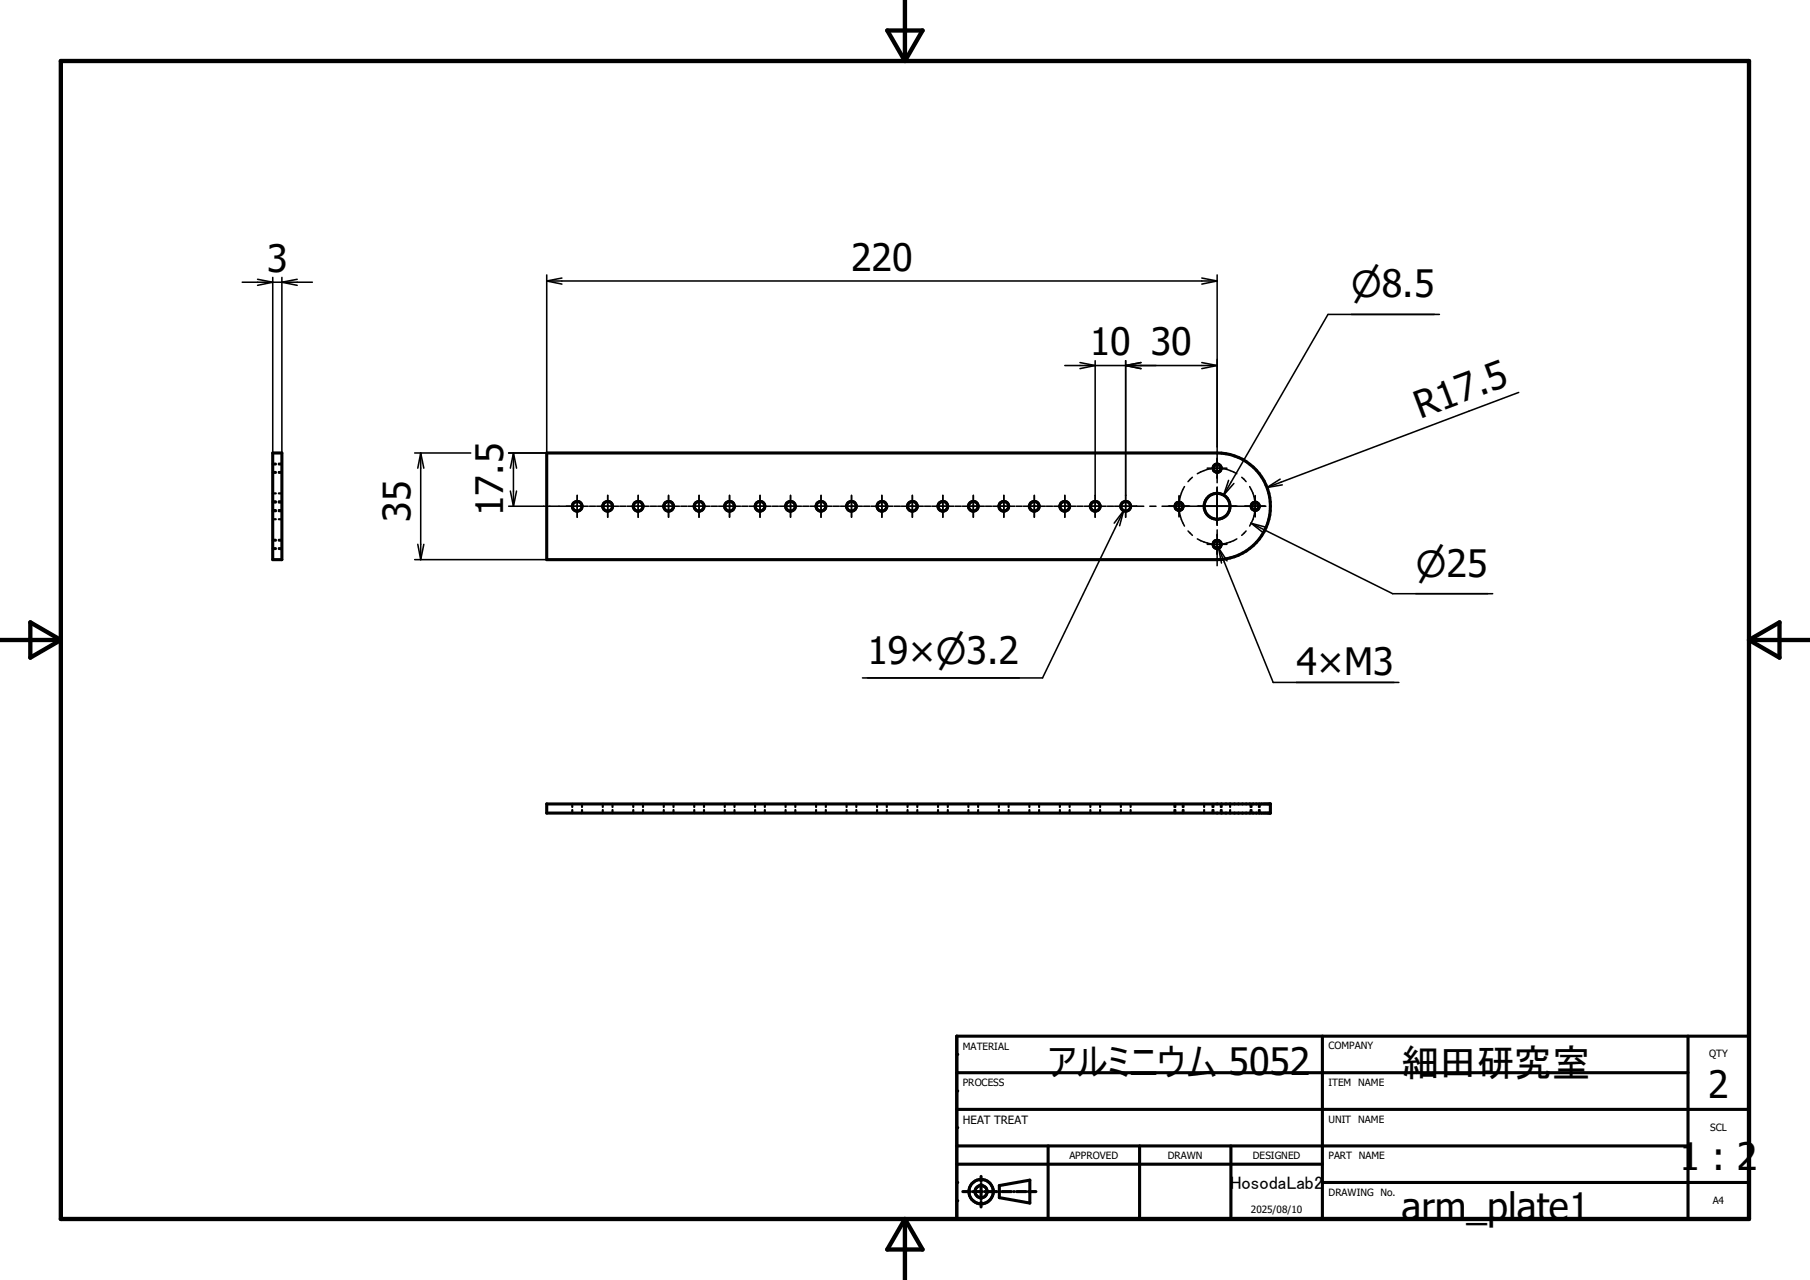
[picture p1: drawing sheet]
<svg xmlns="http://www.w3.org/2000/svg" width="297mm" height="210mm" viewBox="0 0 297 210" stroke-linecap="round" stroke-linejoin="round" font-family="sans-serif">
<g fill="none" stroke="#000" stroke-width=".51">
<path d="M44.8 74.3h1.5v17.5h-1.5zM89.7 74.3h110a8.7 8.7 0 0 1 8.8 8.8 8.7 8.7 0 0 1-8.8 8.7h-110zM89.7 131.9h118.8v1.5h-118.8zM157 176h120M157 170h130v30h-130zM217 170v30M277 170v30M157 191h60M157 188h120M157 182h130M158 195.5h.8M159.2 195.5h.1"/>
<path d="M159.6 195.5h1.6M161 193v.8M161 194.2v.1M161 194.7v1.6M161 196.7v.1M161 197.2v.8M161.5 195.5h.1M162 195.5h1.6M164 195.5h.1M164 194.5l5-.9v3.8l-5-.9zM164.4 195.5h1.6M166.3 195.5h.1"/>
<path d="M166.8 195.5h1.6M168.8 195.5h.1M169.2 195.5h.8M172 188v12M187 188v12M202 188v12M217 194h70"/>
<circle cx="199.7" cy="76.8" r=".61"/>
<circle cx="94.7" cy="83.1" r=".79"/>
<circle cx="99.7" cy="83.1" r=".79"/>
<circle cx="104.7" cy="83.1" r=".8"/>
<circle cx="109.7" cy="83.1" r=".8"/>
<circle cx="114.7" cy="83.1" r=".8"/>
<circle cx="119.7" cy="83.1" r=".8"/>
<circle cx="124.7" cy="83.1" r=".79"/>
<circle cx="129.7" cy="83.1" r=".79"/>
<circle cx="134.7" cy="83.1" r=".79"/>
<circle cx="139.7" cy="83.1" r=".8"/>
<circle cx="144.7" cy="83.1" r=".8"/>
<circle cx="149.7" cy="83.1" r=".8"/>
<circle cx="154.7" cy="83.1" r=".8"/>
<circle cx="159.7" cy="83.1" r=".79"/>
<circle cx="164.7" cy="83.1" r=".79"/>
<circle cx="169.7" cy="83.1" r=".79"/>
<circle cx="174.7" cy="83.1" r=".8"/>
<circle cx="179.7" cy="83.1" r=".8"/>
<circle cx="184.7" cy="83.1" r=".8"/>
<circle cx="193.5" cy="83.1" r=".61"/>
<circle cx="199.7" cy="89.3" r=".62"/>
<circle cx="199.7" cy="83.1" r="2.13"/>
<circle cx="206" cy="83.1" r=".61"/>
<circle cx="161" cy="195.5" r="1"/>
<circle cx="161" cy="195.5" r="2"/>
</g>
<g fill="none" stroke="#000" stroke-width=".36">
<path d="M44.8 76.1h.5M44.8 76.2h.5M44.8 77.4h.5M44.8 77.6h.5M45.7 76.1h.6M45.7 76.2h.6M45.7 77.4h.6M45.7 77.6h.6M44.8 82.3h.5M44.8 88.7h.5M44.8 89.9h.5M44.8 82.5h.5"/>
<path d="M44.8 83.7h.5M44.8 88.6h.5M44.8 90.1h.5M44.8 83.8h.5M44.8 81h.5M44.8 85.2h.5M44.8 83.9h.5M45.7 82.3h.6M45.7 88.7h.6M45.7 89.9h.6M45.7 82.5h.6M45.7 83.7h.6"/>
<path d="M45.7 88.6h.6M45.7 90.1h.6M45.7 83.8h.6M45.7 81h.6M45.7 85.2h.6M45.7 83.9h.6M93.9 131.9v.5M93.9 132.9v.5M95.5 131.9v.5M95.5 132.9v.5M98.9 131.9v.5M98.9 132.9v.5"/>
<path d="M100.5 131.9v.5M100.5 132.9v.5M103.9 131.9v.5M103.9 132.9v.5M105.5 131.9v.5M105.5 132.9v.5M108.9 131.9v.5M108.9 132.9v.5M110.5 131.9v.5M110.5 132.9v.5M113.9 131.9v.5M113.9 132.9v.5"/>
<path d="M115.5 131.9v.5M115.5 132.9v.5M118.9 131.9v.5M118.9 132.9v.5M120.5 131.9v.5M120.5 132.9v.5M123.9 131.9v.5M123.9 132.9v.5M125.5 131.9v.5M125.5 132.9v.5M128.9 131.9v.5M128.9 132.9v.5"/>
<path d="M130.5 131.9v.5M130.5 132.9v.5M133.9 131.9v.5M133.9 132.9v.5M135.5 131.9v.5M135.5 132.9v.5M138.9 131.9v.5M138.9 132.9v.5M140.5 131.9v.5M140.5 132.9v.5M143.9 131.9v.5M143.9 132.9v.5"/>
<path d="M145.5 131.9v.5M145.5 132.9v.5M148.9 131.9v.5M148.9 132.9v.5M150.5 131.9v.5M150.5 132.9v.5M153.9 131.9v.5M153.9 132.9v.5M155.5 131.9v.5M155.5 132.9v.5M158.9 131.9v.5M158.9 132.9v.5"/>
<path d="M160.5 131.9v.5M160.5 132.9v.5M163.9 131.9v.5M163.9 132.9v.5M165.5 131.9v.5M165.5 132.9v.5M168.9 131.9v.5M168.9 132.9v.5M170.5 131.9v.5M170.5 132.9v.5M173.9 131.9v.5M173.9 132.9v.5"/>
<path d="M175.5 131.9v.5M175.5 132.9v.5M178.9 131.9v.5M178.9 132.9v.5M180.5 131.9v.5M180.5 132.9v.5M183.9 131.9v.5M183.9 132.9v.5M185.5 131.9v.5M185.5 132.9v.5M192.7 131.9v.5M192.7 132.9v.5"/>
<path d="M192.9 131.9v.5M192.9 132.9v.5M194.1 131.9v.5M194.1 132.9v.5M194.2 131.9v.5M194.2 132.9v.5M197.6 131.9v.5M197.6 132.9v.5M199 131.9v.5M199 132.9v.5M199.1 131.9v.5M199.1 132.9v.5"/>
<path d="M200.3 131.9v.5M200.3 132.9v.5M200.5 131.9v.5M200.5 132.9v.5M201.9 131.9v.5M201.9 132.9v.5M205.2 131.9v.5M205.2 132.9v.5M205.4 131.9v.5M205.4 132.9v.5M206.6 131.9v.5M206.6 132.9v.5"/>
<path d="M206.7 131.9v.5M206.7 132.9v.5"/>
<circle cx="199.7" cy="76.8" r=".74"/>
<circle cx="193.5" cy="83.1" r=".75"/>
<circle cx="199.7" cy="89.3" r=".75"/>
<circle cx="206" cy="83.1" r=".75"/>
</g>
<path d="M10 10h277v190h-277zM145.6 5h5.8l-2.9 5zM148.5 0v10M0 105h10M5 102.1l5 2.9-5 2.9zM287 105h10M287 105l5-2.9v5.8zM148.5 200v10M148.5 200l2.9 5h-5.8z" fill="none" stroke="#000" stroke-width=".71"/>
<g fill="#000">
<circle cx="157" cy="179" r=".25"/>
<circle cx="157" cy="173" r=".25"/>
<circle cx="157" cy="176" r=".25"/>
<circle cx="157" cy="185" r=".25"/>
<circle cx="157" cy="191" r=".25"/>
<circle cx="157" cy="197" r=".25"/>
<circle cx="157" cy="188" r=".25"/>
<circle cx="157" cy="182" r=".25"/>
<circle cx="157" cy="194" r=".25"/>
</g>
<g fill="none" stroke="#000" stroke-width=".25">
<path d="M39.8 46.3h11.5M42.3 45.8l2.5 .5-2.5 .5M44.8 45.5v28.8M46.3 45.5v28.8M48.8 45.8l-2.5 .5 2.5 .5M89.7 46.1h110M89.7 46.1l2.5 .5M89.7 45.1v29.2h-6.2M92.2 45.6l-2.5 .5M174.7 60h25M177.2 59.5l2.5 .5-2.5 .5M179.7 59.2v25.7"/>
<path d="M184.7 59.2v25.7M187.2 59.5l-2.5 .5 2.5 .5M197.2 45.6l2.5 .5M197.2 59.5l2.5 .5M199.7 46.1l-2.5 .5M199.7 45.1v34.1M199.7 60l-2.5 .5M236.2 51.6h-18.3l-17.1 29.6M68 74.3h9.2M69 74.3v17.5M69 74.3l.5 2.5M69 74.3l-.4 2.5"/>
<path d="M84.3 74.3v8.8M84.3 74.3l.5 2.5M84.3 74.3l-.6 2.5M194.4 79.8a6.3 6.3 0 0 0 0 6.5M195.7 78.3l-.7 .7M196.5 77.7a6.2 6.2 0 0 1 6.5 0M198.1 76.8h3.2M199.7 79.9v6.3M201.6 78.8l-.8 2.4M202.5 79.3l-1.7 1.9M203.8 78.3l.7 .7M205.1 79.8a6.2 6.2 0 0 1 0 6.5"/>
<path d="M210.1 78.6l-2.2 1.4M210.4 79.6l-2.5 .4M249.2 64.4l-41.3 15.6M68 91.8h21.7M68.6 89.3l.4 2.5M69.5 89.3l-.5 2.5M83.5 83.1h13M83.7 80.6l.6 2.5M84.8 80.6l-.5 2.5M94.7 81.3v3.6M96.7 83.1h1M97.9 83.1h3.6"/>
<path d="M99.7 81.3v3.6M101.7 83.1h1M102.9 83.1h3.6M104.7 81.3v3.6M106.7 83.1h1M107.9 83.1h3.6M109.7 81.3v3.6M111.7 83.1h1M112.9 83.1h3.6M114.7 81.3v3.6M116.7 83.1h1M117.9 83.1h3.6"/>
<path d="M119.7 81.3v3.6M121.7 83.1h1M122.9 83.1h3.6M124.7 81.3v3.6M126.7 83.1h1M127.9 83.1h3.6M129.7 81.3v3.6M131.7 83.1h1M132.9 83.1h3.6M134.7 81.3v3.6M136.7 83.1h1M137.9 83.1h3.6"/>
<path d="M139.7 81.3v3.6M141.7 83.1h1M142.9 83.1h3.6M144.7 81.3v3.6M146.7 83.1h1M147.9 83.1h3.6M149.7 81.3v3.6M151.7 83.1h1M152.9 83.1h3.6M154.7 81.3v3.6M156.7 83.1h1M157.9 83.1h3.6"/>
<path d="M159.7 81.3v3.6M161.7 83.1h1M162.9 83.1h3.6M164.7 81.3v3.6M166.7 83.1h1M167.9 83.1h3.6M169.7 81.3v3.6M171.7 83.1h1M172.9 83.1h3.6M174.7 81.3v3.6M176.7 83.1h1M177.9 83.1h3.6"/>
<path d="M181.7 83.1h1M182.9 83.1h4.8M184.4 83.8l-13.3 27.4h-29.6M184.4 83.8l-.7 2.5M184.4 83.8l-1.6 2M188.7 83.1h1M190.7 83.1h17M193.5 81.3v3.5M195 87.1l.7 .7M196.5 88.4l1.1 .5 1.6 .4M198.1 89.3h3.2M199.7 86.9v5.9"/>
<path d="M200 89.9l8.9 22.1h20.6M200 89.9l1.4 2.1M200 89.9l.4 2.5M203 88.4l-1.1 .5-1.6 .4M204.5 87.1l-.7 .7M205.3 85.9l23.2 11.5h16.4M205.3 85.9l2.5 .6M205.3 85.9l2 1.5M206 81.3v3.5"/>
</g>
<g font-size="6.2">
<text x="43.9" y="44.6">3</text>
<text x="139.7" y="44.4">220</text>
<text x="178.8" y="58.3">10</text>
<text x="188.8" y="58.3">30</text>
<text x="233" y="68.7" transform="rotate(-21 233 68.7)">R17.5</text>
<text x="67.4" y="85.6" transform="rotate(-90 67.4 85.6)">35</text>
<text x="82.6" y="84.7" transform="rotate(-90 82.6 84.7)">17.5</text>
<text x="142.4" y="109">19×n3.2</text>
<text x="212.7" y="110.7">4×M3</text>
<text x="172" y="176.3">アルミニウム 5052</text>
<text x="230" y="176.6">細田研究室</text>
<text x="280.3" y="180.1">2</text>
<text x="275.6" y="192">1 : 2</text>
<text x="230" y="200.2">arm_plate1</text>
</g>
<g font-size="5.9">
<text x="221.7" y="48.8">n8.5</text>
<text x="232.3" y="94.7">n25</text>
</g>
<text font-size="3" x="201.8" y="195">HosodaLab2</text>
<text font-size="1.9" x="158" y="184.4">HEAT TREAT</text>
<g font-size="1.6">
<text x="158" y="172.2">MATERIAL</text>
<text x="218" y="172.1">COMPANY</text>
<text x="280.5" y="173.5">QTY</text>
<text x="158" y="178.2">PROCESS</text>
<text x="218" y="178.2">ITEM</text>
<text x="222.9" y="178.2">NAME</text>
<text x="218" y="184.2">UNIT NAME</text>
<text x="280.6" y="185.6">SCL</text>
<text x="175.5" y="190.1">APPROVED</text>
<text x="191.6" y="190.1">DRAWN</text>
<text x="205.6" y="190.1">DESIGNED</text>
<text x="218" y="190.2">PART NAME</text>
<text x="218" y="196.2">DRAWING No.</text>
<text x="281.1" y="197.6">A4</text>
<text x="205.2" y="199">2025/08/10</text>
</g>
</svg>
